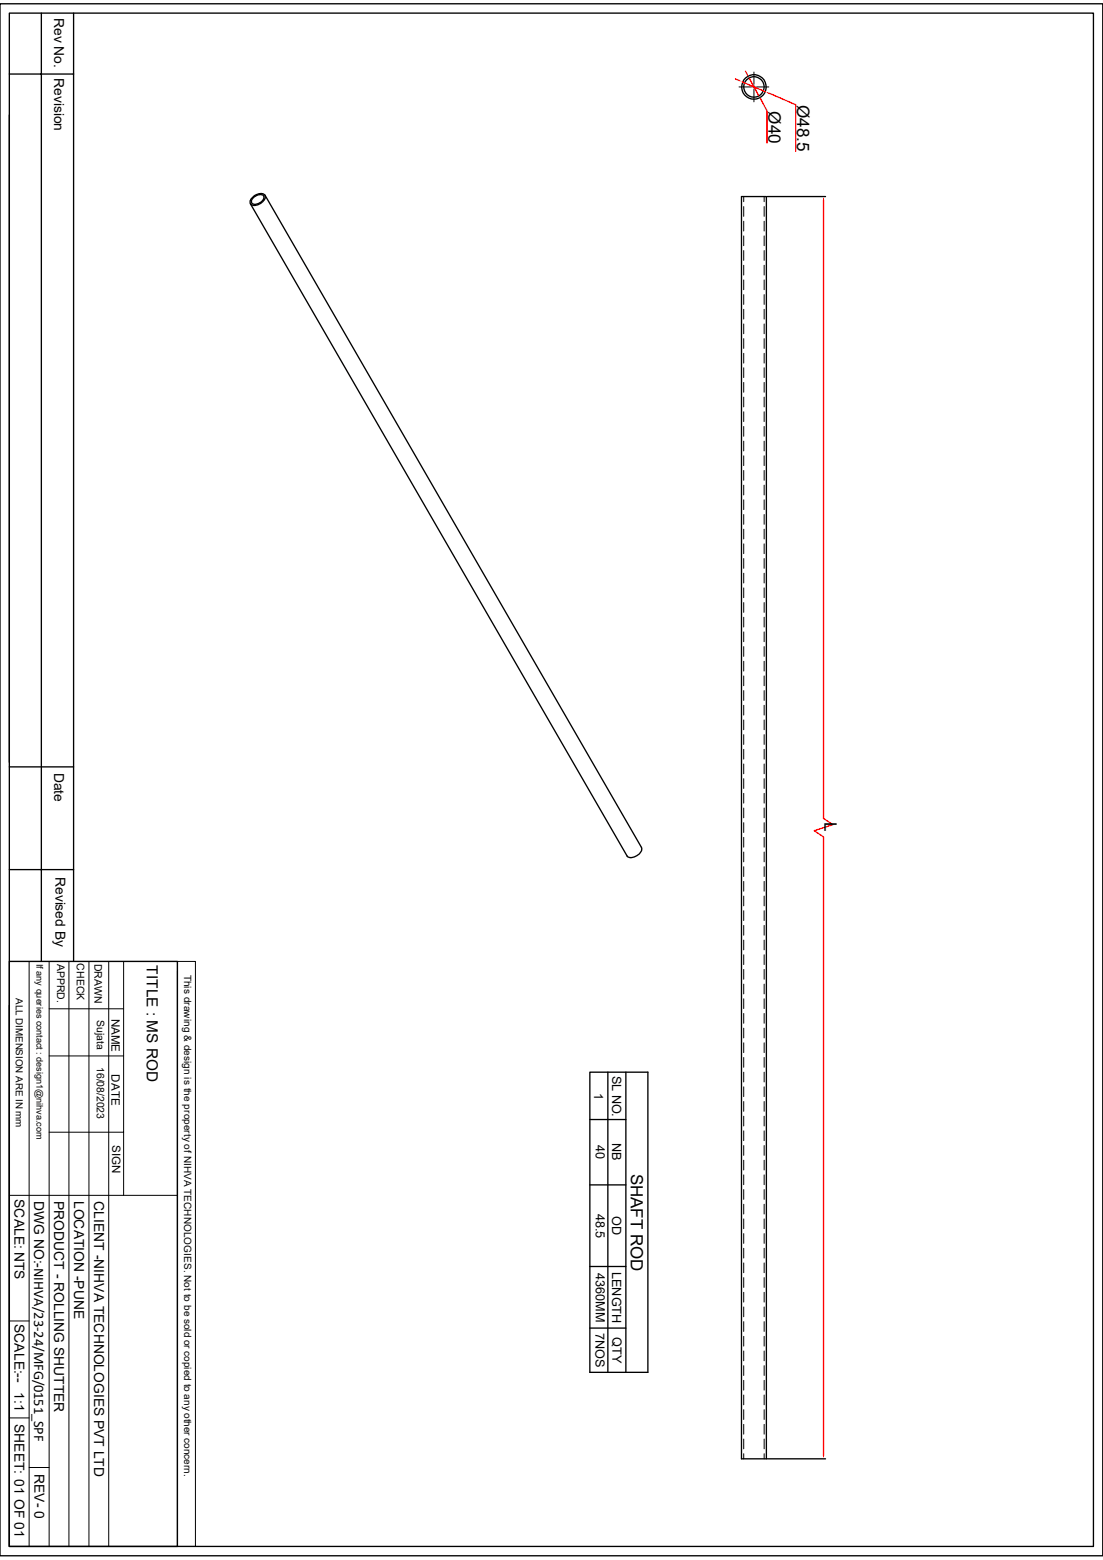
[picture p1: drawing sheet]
<svg xmlns="http://www.w3.org/2000/svg" width="210mm" height="297mm" viewBox="0 0 210 297" stroke-linecap="round" stroke-linejoin="round" font-family="sans-serif">
<g fill="none" stroke="#000" stroke-width=".25">
<path d="M0 .7h210v295.5h-210zM1.8 2.5h206.4v291.9h-206.4zM1.8 14.1h12.2M7.9 2.5v180.5M14 2.5v180.5M1.8 21.9v123.2M48.1 37.6a1.66 1.66 0 0 1 2.4-.4 1.66 1.66 0 0 1-1.4 1.8h-.2a.82 .82 0 0 1-.9 .1 .82 .82 0 0 1-.4-.9zM48.3 37.6l.9-.5a.69 .69 0 0 1 1 .3 .69 .69 0 0 1-.3 .9l-.6 .4a.89 .89 0 0 1-1.4-.3v-.3zM50.5 37.2l71.6 124.1a1.86 1.86 0 0 1-2 2l-.7-.3-71.7-124.2M141.2 37.4h4.7v240.3h-4.7zM146.1 37.4h11.1M1.8 146h12.2"/>
<path d="M1.8 165.6h12.2M1.8 183h32v111.4h-32zM1.8 191.4v103M146.1 277.7h11.1"/>
<circle cx="143.5" cy="16.5" r="2.33"/>
<circle cx="143.6" cy="16.5" r="1.95"/>
</g>
<g fill="none" stroke="#000" stroke-width=".19">
<path d="M140.7 16.6h2.4M143.3 16.6h.3v.2M143.6 13.7v2.3M143.6 17v2.4M143.6 16.3v.3h.2M144.1 16.6h2.3M141.6 37.4v1M141.6 39.3v1.9M145.5 37.4v1M145.5 39.3v1.9M141.6 42.1v1.9M141.6 44.9v1.9"/>
<path d="M141.6 47.7v1.9M141.6 50.5v1.9M141.6 53.3v1.9M141.6 56.1v1.9M141.6 58.9v1.8M145.5 42.1v1.9M145.5 44.9v1.9M145.5 47.7v1.9M145.5 50.5v1.9M145.5 53.3v1.9M145.5 56.1v1.9M145.5 58.9v1.8"/>
<path d="M141.6 61.7v1.8M141.6 64.5v1.8M141.6 67.3v1.8M141.6 70v1.9M141.6 72.8v1.9M141.6 75.6v1.9M141.6 78.4v1.9M145.5 61.7v1.8M145.5 64.5v1.8M145.5 67.3v1.8M145.5 70v1.9M145.5 72.8v1.9"/>
<path d="M145.5 75.6v1.9M145.5 78.4v1.9M141.6 81.2v1.9M141.6 84v1.9M141.6 86.8v1.8M141.6 89.6v1.8M141.6 92.4v1.8M141.6 95.2v1.8M141.6 98v1.8M145.5 81.2v1.9M145.5 84v1.9M145.5 86.8v1.8"/>
<path d="M145.5 89.6v1.8M145.5 92.4v1.8M145.5 95.2v1.8M145.5 98v1.8M141.6 100.8v1.8M141.6 103.5v1.9M141.6 106.3v1.9M141.6 109.1v1.9M141.6 111.9v1.9M141.6 114.7v1.9M141.6 117.5v1.9M145.5 100.8v1.8"/>
<path d="M145.5 103.5v1.9M145.5 106.3v1.9M145.5 109.1v1.9M145.5 111.9v1.9M145.5 114.7v1.9M145.5 117.5v1.9M141.6 120.3v1.9M141.6 123.1v1.9M141.6 125.9v1.9M141.6 128.7v1.9M141.6 131.5v1.9M141.6 134.3v1.8"/>
<path d="M141.6 137.1v1.8M141.6 139.9v1.8M145.5 120.3v1.9M145.5 123.1v1.9M145.5 125.9v1.9M145.5 128.7v1.9M145.5 131.5v1.8M145.5 134.3v1.8M145.5 137.1v1.8M145.5 139.9v1.8M141.6 142.7v1.8M141.6 145.5v1.8"/>
<path d="M141.6 148.3v1.8M141.6 151v1.9M141.6 153.8v1.9M141.6 156.6v1.9M141.6 159.4v1.9M145.5 142.7v1.8M145.5 145.5v1.8M145.5 148.3v1.8M145.5 151v1.9M145.5 153.8v1.9M145.5 156.6v1.9M145.5 159.4v1.9"/>
<path d="M141.6 162.2v1.9M141.6 165v1.9M141.6 167.8v1.9M141.6 170.6v1.9M141.6 173.4v1.9M141.6 176.2v1.9M141.6 179v1.8M145.5 162.2v1.9M145.5 165v1.9M145.5 167.8v1.9M145.5 170.6v1.9M145.5 173.4v1.9"/>
<path d="M145.5 176.2v1.9M145.5 179v1.8M1.8 183h32M5.5 183v111.4M9.4 192.1h14.1M9.4 183v111.4M13.1 183v111.4M16.9 183v111.4M20.7 183v111.4M23.5 183v44.6M33.8 183h3.4v111.4h-3.4zM33.8 184.9v109.5"/>
<path d="M141.6 181.8v1.8M141.6 184.6v1.8M141.6 187.4v1.8M141.6 190.2v1.8M141.6 193v1.8M141.6 195.7v1.9M141.6 198.5v1.9M145.5 181.8v1.8M145.5 184.6v1.8M145.5 187.4v1.8M145.5 190.2v1.8M145.5 193v1.8"/>
<path d="M145.5 195.7v1.9M145.5 198.5v1.9M9.4 215.6h14.1M9.4 201h14.1M141.6 201.3v1.9M141.6 204.1v1.9M141.6 206.9v1.9M141.6 209.7v1.9M141.6 212.5v1.9M141.6 215.3v1.9M141.6 218.1v1.9M145.5 201.3v1.9"/>
<path d="M145.5 204.1v1.9M145.5 206.9v1.9M145.5 209.7v1.9M145.5 212.5v1.9M145.5 215.3v1.9M145.5 218.1v1.9M1.8 227.6h32M141.6 220.9v1.9M141.6 223.7v1.9M141.6 226.5v1.8M141.6 229.3v1.8M141.6 232.1v1.8"/>
<path d="M141.6 234.9v1.8M141.6 237.7v1.8M145.5 220.9v1.9M145.5 223.7v1.9M145.5 226.5v1.8M145.5 229.3v1.8M145.5 232.1v1.8M145.5 234.9v1.8M145.5 237.7v1.8M1.8 251.5h3.7M141.6 240.5v1.8M141.6 243.2v1.9"/>
<path d="M141.6 246v1.9M141.6 248.8v1.9M141.6 251.6v1.9M141.6 254.4v1.9M141.6 257.2v1.9M145.5 240.5v1.8M145.5 243.2v1.9M145.5 246v1.9M145.5 248.8v1.9M145.5 251.6v1.9M145.5 254.4v1.9M145.5 257.2v1.9"/>
<path d="M1.8 270h3.7M5.5 279.4h3.9M141.6 260v1.9M141.6 262.8v1.9M141.6 265.6v1.9M141.6 268.4v1.9M141.6 271.2v1.9M141.6 274v1.8M141.6 276.8v.9M145.5 260v1.9M145.5 262.8v1.9M145.5 265.6v1.9"/>
<path d="M145.5 268.4v1.9M145.5 271.2v1.9M145.5 274v1.8M145.5 276.8v.9"/>
</g>
<path d="M156.8 38.1v117.7l1.8 1.2-3.6 1.2 1.8 1.1v117.7" fill="none" stroke="#f00" stroke-width=".25"/>
<g fill="#f00">
<path d="M156.8 37.4l.1 .7h-.2z"/>
<path d="M156.7 277h.2l-.1 .7z"/>
</g>
<path d="M140 15l.7 .3M141.4 15.6l4.4 1.9M146.4 17.7l5.1 2.2v8.9" fill="none" stroke="#f00" stroke-width=".25"/>
<g fill="#f00">
<path d="M140.8 15.2l.6 .4-.7-.2z"/>
<path d="M145.8 17.5l.7 .2-.2 .2z"/>
</g>
<path d="M141.9 13.5l.4 .7M142.6 14.8l1.9 3.4M144.9 18.9l1.1 2.2v6.1" fill="none" stroke="#f00" stroke-width=".25"/>
<g fill="#f00">
<path d="M142.2 14.2l.2-.1 .2 .7z"/>
<path d="M144.5 18.2l.4 .6-.2 .2z"/>
</g>
<path d="M112.3 213.1h6.9M112.3 204.1h11.1v57.2h-11.1zM115.7 204.1v57.2M119.2 204.1v57.2M112.3 225.6h6.9M112.3 241.1h6.9M112.3 252.9h6.9" fill="none" stroke="#000" stroke-width=".25"/>
<g font-size="3.3">
<text x="146.3" y="21.2" transform="rotate(90 146.3 21.2)">Ø40</text>
<text x="151.8" y="20" transform="rotate(90 151.8 20)">Ø48.5</text>
<text x="157" y="156.6" transform="rotate(90 157 156.6)">L</text>
</g>
<text font-size="3.2" x="120.1" y="223.5" transform="rotate(90 120.1 223.5)">SHAFT ROD</text>
<text font-size="2.9" x="27.9" y="183.8" transform="rotate(90 27.9 183.8)">TITLE : MS ROD</text>
<g font-size="2.6">
<text x="10.3" y="3.5" transform="rotate(90 10.3 3.5)">Rev No.</text>
<text x="10.3" y="14.9" transform="rotate(90 10.3 14.9)">Revision</text>
<text x="10.3" y="147.1" transform="rotate(90 10.3 147.1)">Date</text>
<text x="10.6" y="167" transform="rotate(90 10.6 167)">Revised By</text>
<text x="2.8" y="228.3" transform="rotate(90 2.8 228.3)">SCALE: NTS</text>
<text x="6.5" y="228.6" transform="rotate(90 6.5 228.6)">DWG NO:-NIHVA/23-24/MFG/0151_SPF</text>
<text x="10.3" y="228.6" transform="rotate(90 10.3 228.6)">PRODUCT - ROLLING SHUTTER</text>
<text x="14.1" y="228.6" transform="rotate(90 14.1 228.6)">LOCATION -PUNE</text>
<text x="17.9" y="228.7" transform="rotate(90 17.9 228.7)">CLIENT -NIHVA TECHNOLOGIES PVT LTD</text>
<text x="2.8" y="252" transform="rotate(90 2.8 252)">SCALE:--</text>
<text x="2.8" y="265.1" transform="rotate(90 2.8 265.1)">1:1</text>
<text x="2.8" y="271.1" transform="rotate(90 2.8 271.1)">SHEET: 01 OF 01</text>
<text x="6.6" y="280.6" transform="rotate(90 6.6 280.6)">REV- 0</text>
</g>
<g font-size="2.4">
<text x="113.2" y="208.1" transform="rotate(90 113.2 208.1)">1</text>
<text x="116.6" y="204.8" transform="rotate(90 116.6 204.8)">SL NO.</text>
<text x="113.5" y="218.1" transform="rotate(90 113.5 218.1)">40</text>
<text x="116.6" y="217.7" transform="rotate(90 116.6 217.7)">NB</text>
<text x="113.5" y="231.1" transform="rotate(90 113.5 231.1)">48.5</text>
<text x="116.6" y="231.6" transform="rotate(90 116.6 231.6)">OD</text>
<text x="113.5" y="242.4" transform="rotate(90 113.5 242.4)">4360MM</text>
<text x="116.6" y="242.1" transform="rotate(90 116.6 242.1)">LENGTH</text>
<text x="113.4" y="253.8" transform="rotate(90 113.4 253.8)">7NOS</text>
<text x="116.6" y="254.6" transform="rotate(90 116.6 254.6)">QTY</text>
</g>
<g font-size="2.2">
<text x="21.3" y="193.9" transform="rotate(90 21.3 193.9)">NAME</text>
<text x="21.3" y="204.6" transform="rotate(90 21.3 204.6)">DATE</text>
<text x="21.4" y="218" transform="rotate(90 21.4 218)">SIGN</text>
</g>
<g font-size="2">
<text x="10.9" y="183.5" transform="rotate(90 10.9 183.5)">APPRD.</text>
<text x="14.6" y="183.4" transform="rotate(90 14.6 183.4)">CHECK</text>
<text x="18" y="183.5" transform="rotate(90 18 183.5)">DRAWN</text>
<text x="18.5" y="194.3" transform="rotate(90 18.5 194.3)">Sujata</text>
<text x="18.5" y="203.2" transform="rotate(90 18.5 203.2)">16/08/2023</text>
</g>
<g font-size="1.9">
<text x="35.1" y="185.5" transform="rotate(90 35.1 185.5)">This drawing &amp; design is the property of NIHVA TECHNOLOGIES. Not to be sold or copied to any other concern.</text>
<text x="3" y="190" transform="rotate(90 3 190)">ALL DIMENSION ARE IN mm</text>
</g>
<text font-size="1.7" x="6.9" y="183.5" transform="rotate(90 6.9 183.5)">If any queries contact : design1@nihva.com</text>
</svg>
